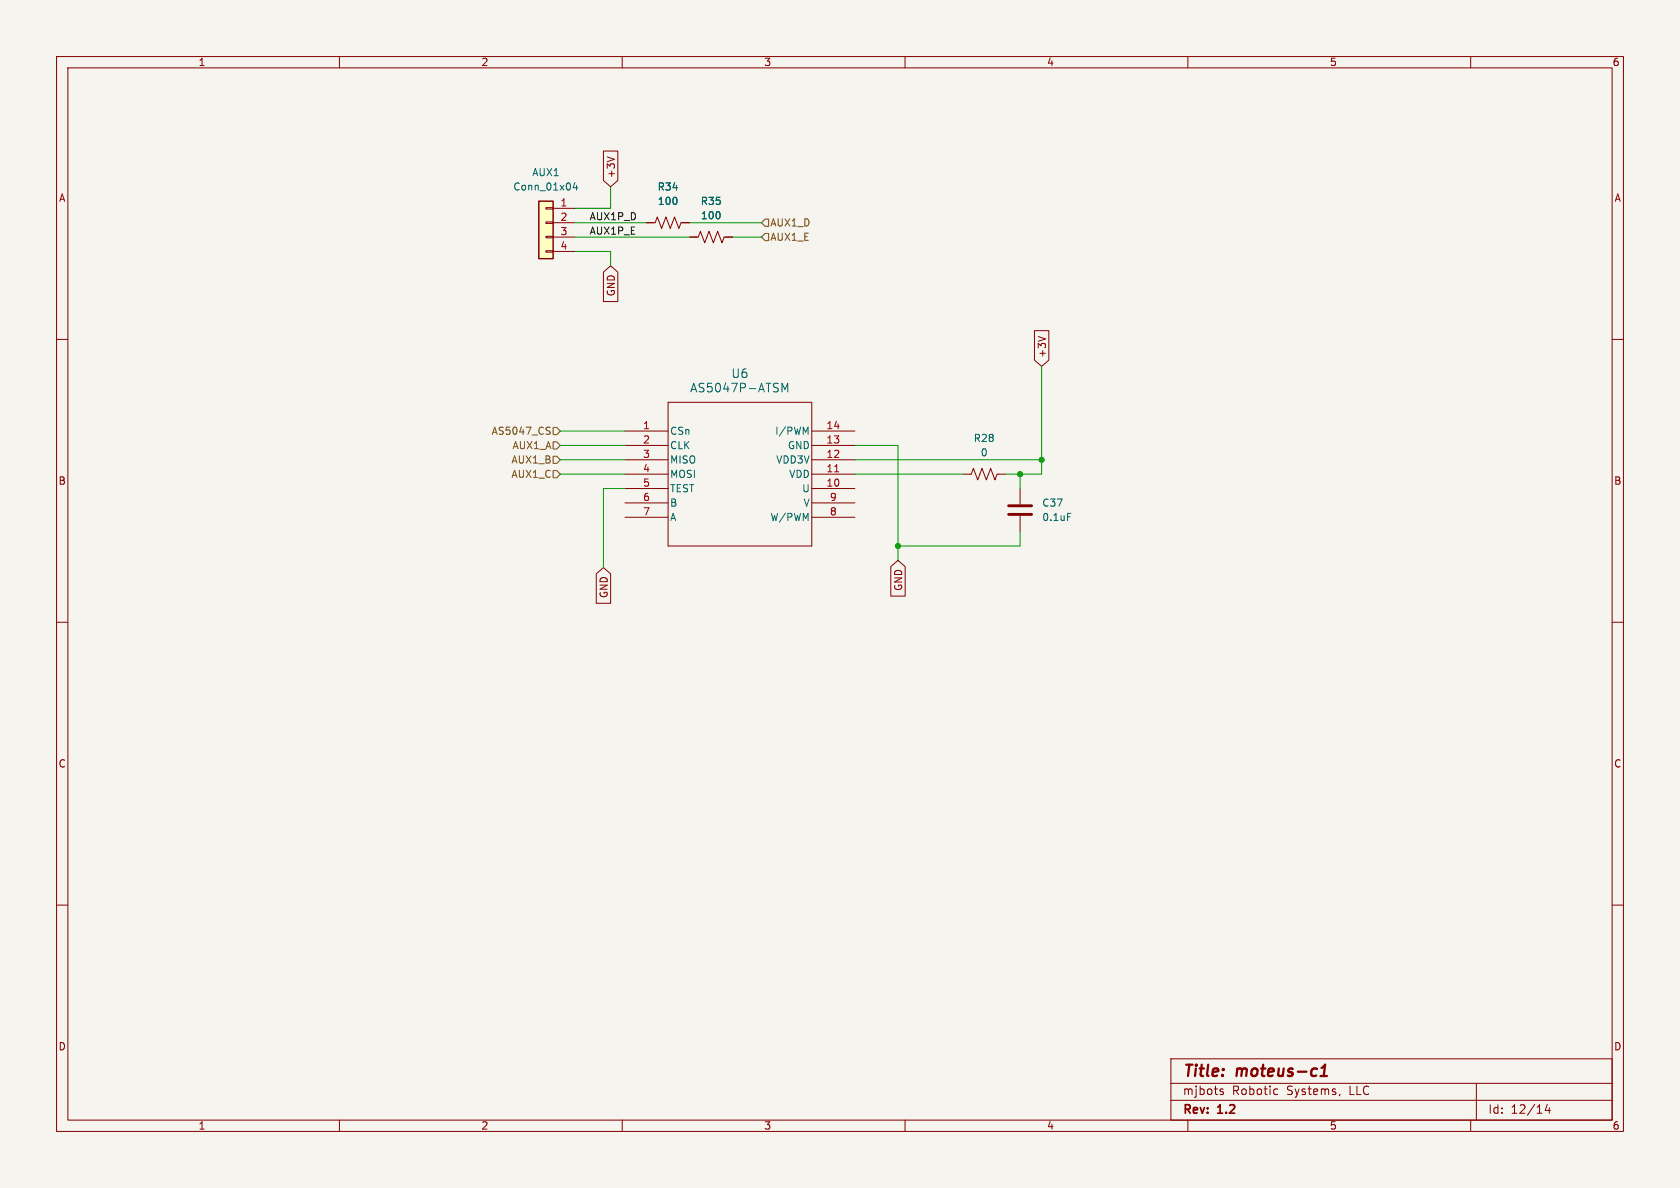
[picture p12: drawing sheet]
<svg xmlns="http://www.w3.org/2000/svg" width="297mm" height="210mm" viewBox="0 0 297 210" stroke-linecap="round" stroke-linejoin="round" font-family="sans-serif">
<path d="M0 0h297v210h-297z" fill="#f5f4ef" stroke="#f5f4ef" stroke-width=".18"/>
<g fill="none" stroke="#840000" stroke-width=".18">
<path d="M10 10h277v190h-277zM12 12h273v186h-273zM60 10v2M110 10v2M160 10v2M210 10v2M260 10v2M114.3 39.4h1.5l.4-1 .8 2 .7-2 .8 2 .8-2 .7 2 .4-1h1.5M10 60h2M110.5 76.2h7.6M110.5 78.7h7.6M118.1 71.1h25.4v25.4h-25.4z"/>
<path d="M143.5 76.2h7.6M143.5 78.7h7.6M285 60h2M110.5 83.8h7.6M110.5 81.3h7.6M110.5 86.4h7.6M110.5 88.9h7.6M110.5 91.4h7.6M143.5 83.8h7.6M143.5 81.3h7.6M143.5 86.4h7.6M143.5 88.9h7.6"/>
<path d="M143.5 91.4h7.6M170.2 83.8h1.5l.4-1 .7 2 .8-2 .8 2 .7-2 .8 2 .4-1h1.5M180.3 86.4v2.8M180.3 91.2v2.8M10 110h2M285 110h2M10 160h2M285 160h2M60 198v2M110 198v2M160 198v2M207 187.2h78v10.8h-78z"/>
<path d="M207 194.5h78M207 191.5h78M210 198v2M215.7 192.9l.5 .2 .1 .2-.2 .2-.4-.1M215.7 192.6h.5M225.5 192.5l.4 .1M225.9 193.4l-.4 .1M236.9 193.4l-.2 .3M260 198v2M261 191.5v6.5M273.5 195.2l-.3 1.1h.9M273.9 195.8v1"/>
</g>
<path d="M233.4 190.2h1.2M233.6 188.8l.7-.6-.3 2" fill="none" stroke="#840000" stroke-width=".4"/>
<path d="M178.3 89.4h4.1M178.3 90.9h4.1" fill="none" stroke="#840000" stroke-width=".51"/>
<path d="M138.2 69.3v-1.5l.6 1 .5-1v1.5M142.4 76.4l.5-.9v1.3M188.7 90.7h.6" fill="none" stroke="#006464" stroke-width=".18"/>
<path d="M147.6 83.4h.7" fill="none" stroke="#a90000" stroke-width=".18"/>
<path d="M95.2 35.6h2.6v10.1h-2.6z" fill="#ffffc2"/>
<path d="M95.2 35.6h2.6v10.1h-2.6z" fill="none" stroke="#840000" stroke-width=".25"/>
<g fill="none" stroke="#840000" stroke-width=".18">
<path d="M96.5 36.7h1.3v.3h-1.3zM96.5 39.2h1.3v.3h-1.3zM97.8 36.8h3.8M97.8 39.4h3.8M106.7 26.7h2.5v5.2l-1.3 1.1-1.2-1.1zM107.4 27.7l1.2 .5M114.3 39.4h1.3M120.6 39.4h1.3M96.5 41.8h1.3v.2h-1.3zM96.5 44.3h1.3v.3h-1.3zM97.8 41.9h3.8M97.8 44.5h3.8"/>
<path d="M106.7 48.1l1.2-1.1 1.3 1.1v5.2h-2.5zM121.9 41.9h1.5l.4-1 .8 2 .7-2 .8 2 .8-2 .7 2 .4-1h1.5M182.9 58.5h2.5v5.2l-1.3 1.1-1.2-1.1zM183.6 59.5l1.2 .4M105.4 101.4l1.3-1.1 1.3 1.1v5.2h-2.6zM157.5 100.2l1.2-1.1 1.3 1.1v5.2h-2.5z"/>
</g>
<path d="M101.6 32.3l-.3 .9h.8M101.9 32.8v.8" fill="none" stroke="#006464" stroke-width=".18"/>
<path d="M134.6 39.4l.7-.7h.6v1.3h-.6zM134.6 41.9l.7-.6h.6v1.2h-.6zM97 76.2l.3 .2-.3 .4M97.1 75.5l.2 .1M97.8 75.6h.6l.7 .6-.7 .6h-.6zM97.8 78.1h.6l.7 .6-.7 .7h-.6zM97.8 83.2h.6l.7 .6-.7 .7h-.6zM97.8 80.6h.6l.7 .7-.7 .6h-.6z" fill="none" stroke="#725600" stroke-width=".18"/>
<g fill="none" stroke="#009600" stroke-width=".18">
<path d="M101.6 39.4h12.7M107.9 33v3.8h-6.3M121.9 39.4h12.7M101.6 41.9h20.3M101.6 44.5h6.3v2.5M129.5 41.9h5.1M99.1 76.2h11.4M99.1 78.7h11.4M151.1 78.7h7.6v20.4M184.1 64.8v19h-6.3M99.1 83.8h11.4M99.1 81.3h11.4"/>
<path d="M110.5 86.4h-3.8v13.9M151.1 83.8h19.1M151.1 81.3h33M180.3 83.8v2.6M180.3 94v2.5h-21.6"/>
</g>
<g fill="#009600" stroke="#009600" stroke-width=".18">
<circle cx="184.1" cy="81.3" r=".46"/>
<circle cx="180.3" cy="83.8" r=".46"/>
<circle cx="158.7" cy="96.5" r=".46"/>
</g>
<g font-size="2.8" fill="#840000">
<text x="209" y="190.9">Title:</text>
<text x="218.7" y="190.9">moteus-c1</text>
</g>
<g font-size="2.1" fill="#006464">
<text x="121.9" y="69.6">AS5047P-ATSM</text>
<text x="129.2" y="67">U6</text>
</g>
<g font-size="2.1" fill="#840000">
<text x="209" y="197.3">Rev:</text>
<text x="209" y="193.8">mjbots</text>
<text x="215.4" y="197.3">1.2</text>
<text x="217.8" y="193.8">Robotic</text>
<text x="227.5" y="193.8">Systems,</text>
<text x="238.7" y="193.8">LLC</text>
<text x="263" y="197.1">Id:</text>
<text x="267.1" y="197.1">12/14</text>
</g>
<g font-size="1.8" fill="#840000">
<text x="35" y="11.9">1</text>
<text x="85" y="11.9">2</text>
<text x="135" y="11.9">3</text>
<text x="185" y="11.9">4</text>
<text x="235" y="11.9">5</text>
<text x="285" y="11.9">6</text>
<text x="10.3" y="35.9">A</text>
<text x="108.9" y="31.6" transform="rotate(-90 108.9 31.6)">+3V</text>
<text x="285.3" y="35.9">A</text>
<text x="108.9" y="52.5" transform="rotate(-90 108.9 52.5)">GND</text>
<text x="185.1" y="63.3" transform="rotate(-90 185.1 63.3)">+3V</text>
<text x="10.3" y="85.9">B</text>
<text x="285.3" y="85.9">B</text>
<text x="107.6" y="105.8" transform="rotate(-90 107.6 105.8)">GND</text>
<text x="159.7" y="104.6" transform="rotate(-90 159.7 104.6)">GND</text>
<text x="10.3" y="135.9">C</text>
<text x="285.3" y="135.9">C</text>
<text x="10.3" y="185.9">D</text>
<text x="285.3" y="185.9">D</text>
<text x="35" y="199.9">1</text>
<text x="85" y="199.9">2</text>
<text x="135" y="199.9">3</text>
<text x="185" y="199.9">4</text>
<text x="235" y="199.9">5</text>
<text x="285" y="199.9">6</text>
</g>
<g font-size="1.8" fill="#006464">
<text x="90.6" y="33.9">Conn_01x04</text>
<text x="94" y="31.3">AUX1</text>
<text x="116.2" y="33.9">R34</text>
<text x="116.2" y="36.4">100</text>
<text x="123.8" y="36.4">R35</text>
<text x="123.8" y="39">100</text>
<text x="118.4" y="77.1">CSn</text>
<text x="136.9" y="77.1">I/PWM</text>
<text x="118.4" y="79.6">CLK</text>
<text x="118.4" y="82.1">MISO</text>
<text x="137.1" y="82.1">VDD3V</text>
<text x="139.2" y="79.6">GND</text>
<text x="172" y="78.3">R28</text>
<text x="173.3" y="80.9">0</text>
<text x="118.4" y="84.7">MOSI</text>
<text x="118.4" y="87.2">TEST</text>
<text x="118.4" y="89.8">B</text>
<text x="139.4" y="84.7">VDD</text>
<text x="141.7" y="87.2">U</text>
<text x="142" y="89.8">V</text>
<text x="184.2" y="89.8">C37</text>
<text x="118.4" y="92.3">A</text>
<text x="136.1" y="92.3">W/PWM</text>
<text x="184.2" y="92.3">0.1uF</text>
</g>
<g font-size="1.8" fill="#a90000">
<text x="99" y="36.6">1</text>
<text x="99" y="39.1">2</text>
<text x="99" y="41.7">3</text>
<text x="99" y="44.2">4</text>
<text x="113.6" y="75.9">1</text>
<text x="146" y="75.9">14</text>
<text x="113.6" y="78.5">2</text>
<text x="113.6" y="81">3</text>
<text x="113.6" y="83.6">4</text>
<text x="146" y="78.5">13</text>
<text x="146" y="81">12</text>
<text x="146" y="83.6">11</text>
<text x="113.6" y="86.1">5</text>
<text x="113.6" y="88.6">6</text>
<text x="146" y="86.1">10</text>
<text x="146.6" y="88.6">9</text>
<text x="113.6" y="91.2">7</text>
<text x="146.6" y="91.2">8</text>
</g>
<g font-size="1.8" fill="#0f0f0f">
<text x="104.1" y="39">AUX1P_D</text>
<text x="104.1" y="41.6">AUX1P_E</text>
</g>
<g font-size="1.8" fill="#725600">
<text x="136.1" y="40.2">AUX1_D</text>
<text x="136.1" y="42.8">AUX1_E</text>
<text x="86.8" y="77.1">AS5047_CS</text>
<text x="90.3" y="82.1">AUX1_B</text>
<text x="90.5" y="79.6">AUX1_A</text>
<text x="90.3" y="84.7">AUX1_C</text>
</g>
</svg>
